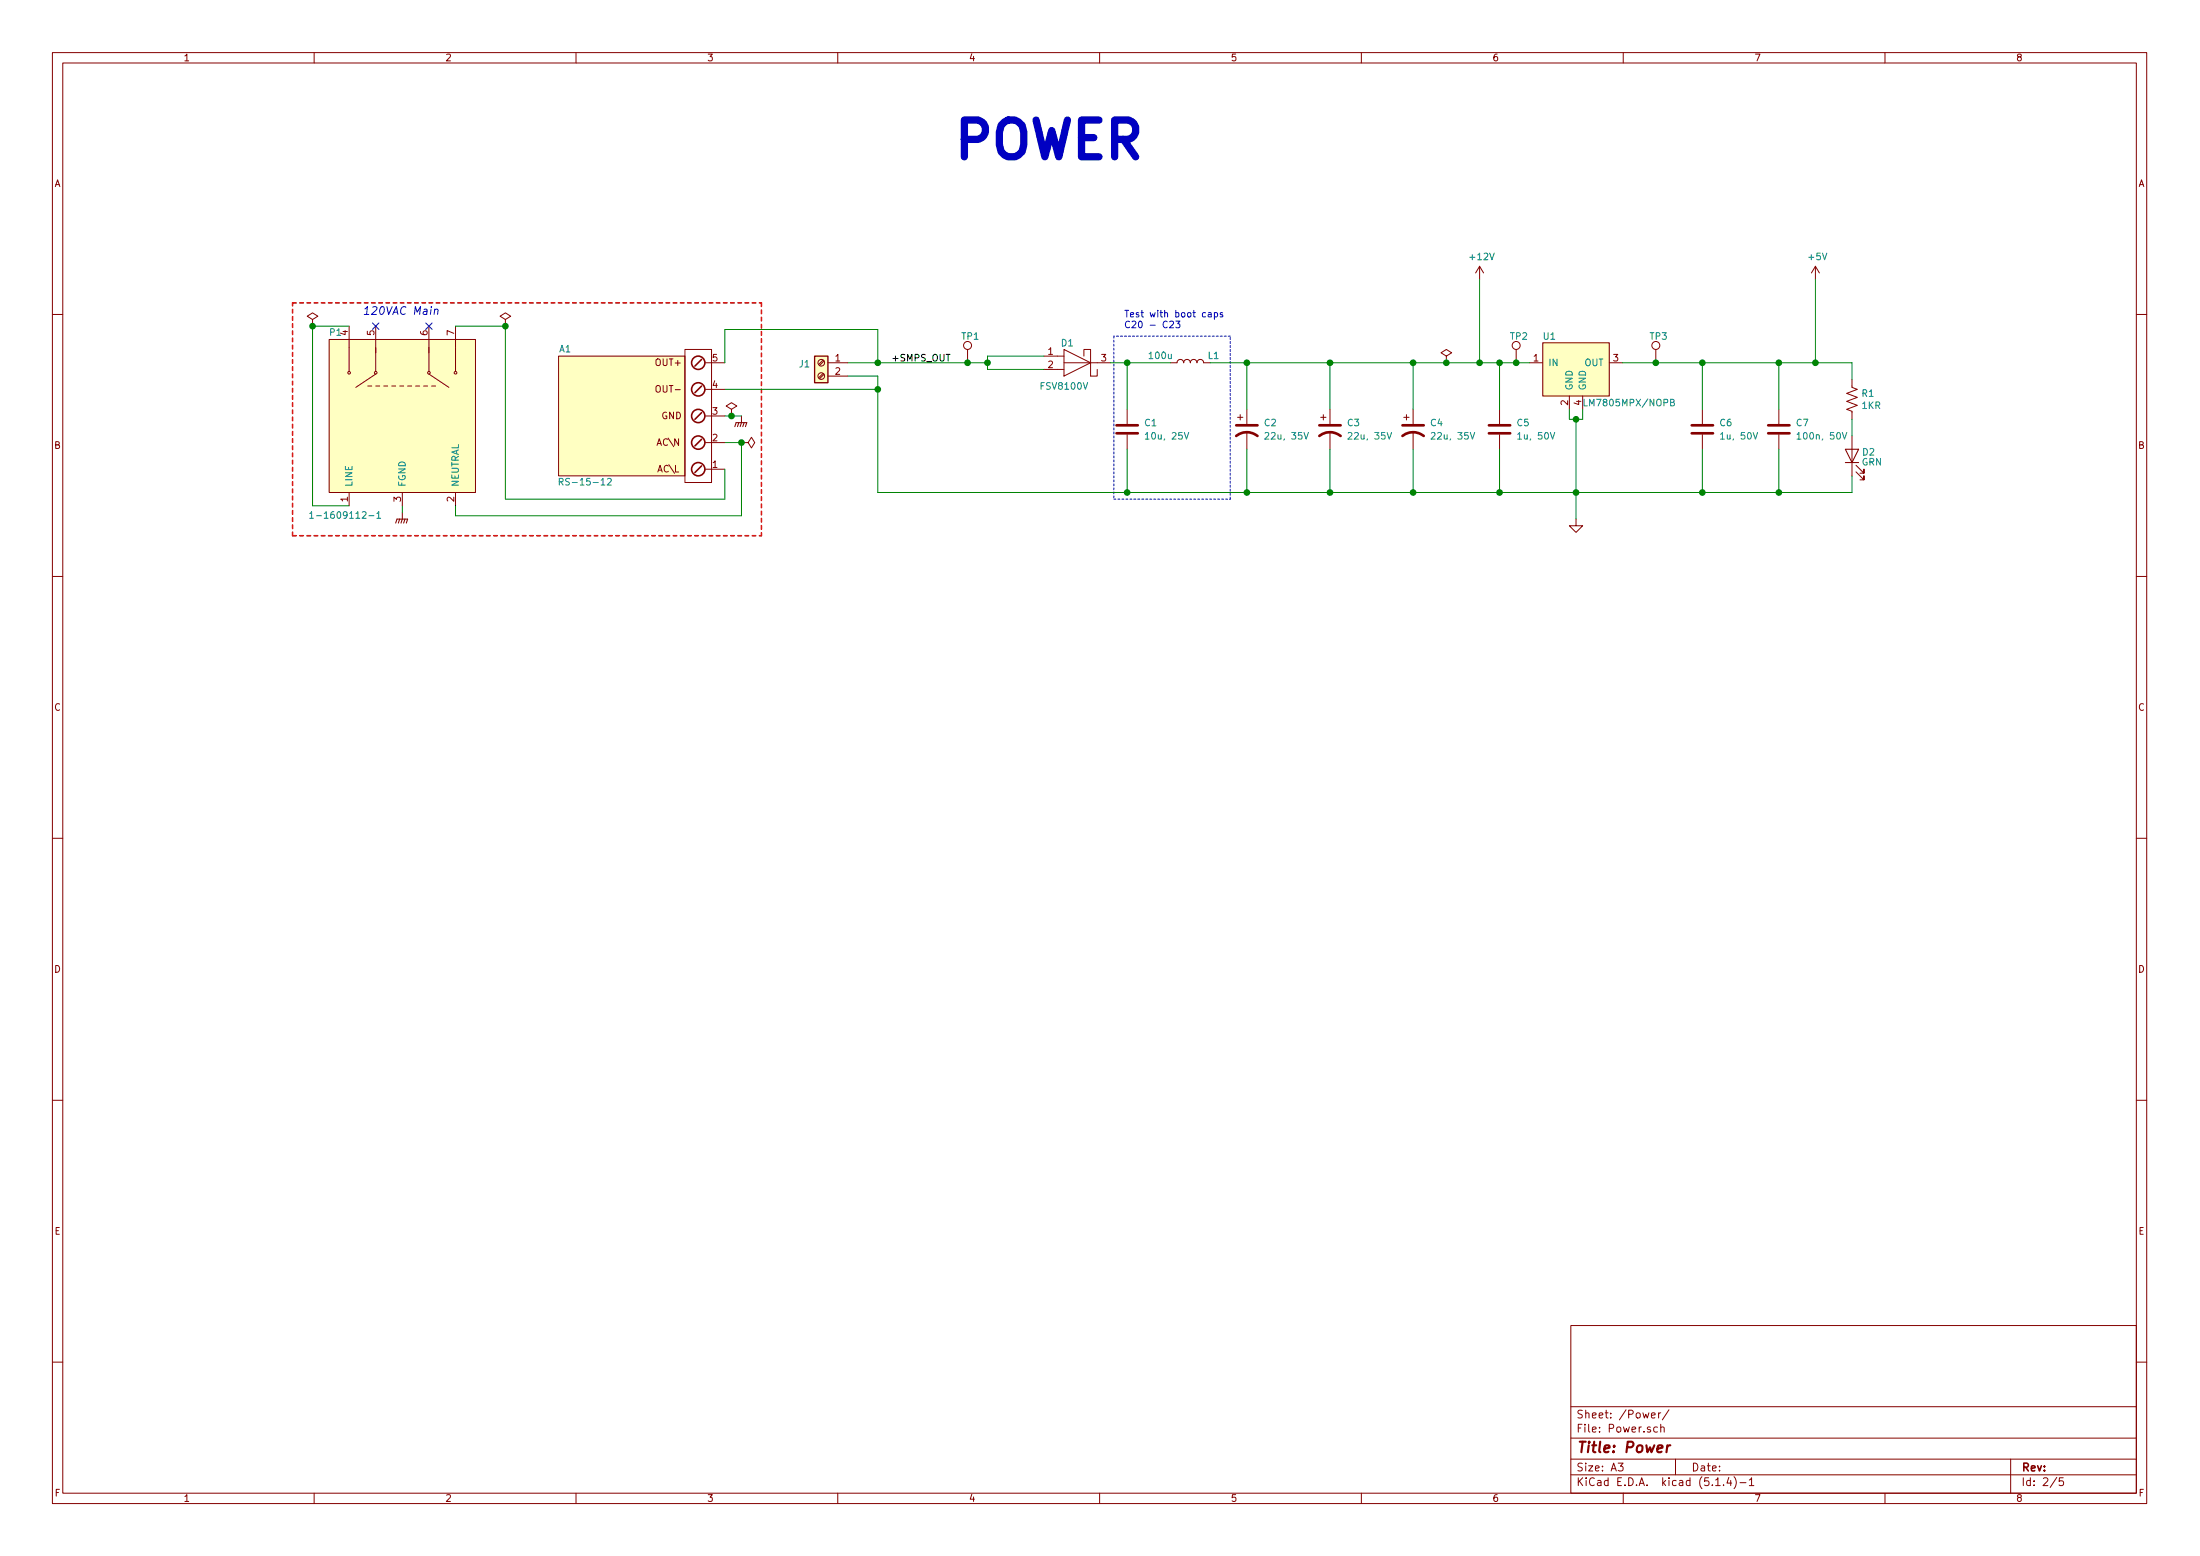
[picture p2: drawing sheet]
EESchema Schematic File Version 4
LIBS:DC_LOAD_V02-cache
EELAYER 30 0
EELAYER END
$Descr A3 16535 11693
encoding utf-8
Sheet 2 5
Title "Power"
Date ""
Rev ""
Comp ""
Comment1 ""
Comment2 ""
Comment3 ""
Comment4 ""
$EndDescr
$Comp
L DC_LOAD_V02:LM7805MPX_NOPB U?
U 1 1
P 11850 2725
AR Path="/5F3E932C" Ref="U?"  Part="1" 
AR Path="/60A0D5DE/5F3E932C" Ref="U?"  Part="1" 
AR Path="/60AFFCDE/5F3E932C" Ref="U?"  Part="1" 
AR Path="/60EA1CC4/60F99ABB/5F3E932C" Ref="U?"  Part="1" 
AR Path="/610BDF4F/5F3E932C" Ref="U?"  Part="1" 
AR Path="/5F3CD3BC/5F3E932C" Ref="U1"  Part="1" 
F 0 "U1" H 11650 2925 50  0000 C CNN
F 1 "LM7805MPX/NOPB" H 12250 2425 50  0000 C CNN
F 2 "Jlib_Packages:SOT-223" H 11650 2925 50  0001 C CNN
F 3 "" H 11650 2925 50  0001 C CNN
	1    11850 2725
	1    0    0    -1  
$EndComp
$Comp
L Device:R_US R?
U 1 1
P 13925 3000
AR Path="/60A0D5DE/5F3E9332" Ref="R?"  Part="1" 
AR Path="/60AFFCDE/5F3E9332" Ref="R?"  Part="1" 
AR Path="/60EA1CC4/60F99ABB/5F3E9332" Ref="R?"  Part="1" 
AR Path="/610BDF4F/5F3E9332" Ref="R?"  Part="1" 
AR Path="/5F3E9332" Ref="R?"  Part="1" 
AR Path="/5F3CD3BC/5F3E9332" Ref="R1"  Part="1" 
F 0 "R1" H 13993 3046 50  0000 L CNN
F 1 "1KR" H 13993 2955 50  0000 L CNN
F 2 "Jlib_Packages:0805_2012Metric_Reflow" V 13965 2990 50  0001 C CNN
F 3 "~" H 13925 3000 50  0001 C CNN
	1    13925 3000
	1    0    0    -1  
$EndComp
$Comp
L DC_LOAD_V02:RS-15-12 A?
U 1 1
P 4700 3125
AR Path="/60A0D5DE/5F3E933E" Ref="A?"  Part="1" 
AR Path="/60AFFCDE/5F3E933E" Ref="A?"  Part="1" 
AR Path="/60EA1CC4/60F99ABB/5F3E933E" Ref="A?"  Part="1" 
AR Path="/610BDF4F/5F3E933E" Ref="A?"  Part="1" 
AR Path="/5F3E933E" Ref="A?"  Part="1" 
AR Path="/5F3CD3BC/5F3E933E" Ref="A1"  Part="1" 
F 0 "A1" V 5200 3575 50  0000 C CNN
F 1 "RS-15-12" V 4200 3425 50  0000 C CNN
F 2 "" H 4400 3675 50  0001 C CNN
F 3 "" H 4400 3675 50  0001 C CNN
	1    4700 3125
	0    -1   -1   0   
$EndComp
$Comp
L Device:C C?
U 1 1
P 13375 3225
AR Path="/5F3E934A" Ref="C?"  Part="1" 
AR Path="/60A0D5DE/5F3E934A" Ref="C?"  Part="1" 
AR Path="/60AFFCDE/5F3E934A" Ref="C?"  Part="1" 
AR Path="/60EA1CC4/60F99ABB/5F3E934A" Ref="C?"  Part="1" 
AR Path="/610BDF4F/5F3E934A" Ref="C?"  Part="1" 
AR Path="/5F3CD3BC/5F3E934A" Ref="C7"  Part="1" 
F 0 "C7" H 13500 3275 50  0000 L CNN
F 1 "100n, 50V" H 13500 3175 50  0000 L CNN
F 2 "Jlib_Packages:0805_2012Metric_Reflow" H 13413 3075 50  0001 C CNN
F 3 "~" H 13375 3225 50  0001 C CNN
	1    13375 3225
	1    0    0    -1  
$EndComp
$Comp
L Device:LED D?
U 1 1
P 13925 3425
AR Path="/5F3E9350" Ref="D?"  Part="1" 
AR Path="/60A0D5DE/5F3E9350" Ref="D?"  Part="1" 
AR Path="/60AFFCDE/5F3E9350" Ref="D?"  Part="1" 
AR Path="/60EA1CC4/60F99ABB/5F3E9350" Ref="D?"  Part="1" 
AR Path="/610BDF4F/5F3E9350" Ref="D?"  Part="1" 
AR Path="/5F3CD3BC/5F3E9350" Ref="D2"  Part="1" 
F 0 "D2" V 13950 3300 50  0000 C CNN
F 1 "GRN" V 13875 3275 50  0000 C CNN
F 2 "Jlib_Packages:0805_2012Metric_Reflow" H 13925 3425 50  0001 C CNN
F 3 "~" H 13925 3425 50  0001 C CNN
	1    13925 3425
	0    -1   -1   0   
$EndComp
$Comp
L power:GND #PWR?
U 1 1
P 11850 3900
AR Path="/60A0D5DE/5F3E935C" Ref="#PWR?"  Part="1" 
AR Path="/60AFFCDE/5F3E935C" Ref="#PWR?"  Part="1" 
AR Path="/60EA1CC4/60F99ABB/5F3E935C" Ref="#PWR?"  Part="1" 
AR Path="/610BDF4F/5F3E935C" Ref="#PWR?"  Part="1" 
AR Path="/5F3E935C" Ref="#PWR?"  Part="1" 
AR Path="/5F3CD3BC/5F3E935C" Ref="#PWR04"  Part="1" 
F 0 "#PWR04" H 11850 3650 50  0001 C CNN
F 1 "GND" H 11855 3727 50  0001 C CNN
F 2 "" H 11850 3900 50  0001 C CNN
F 3 "" H 11850 3900 50  0001 C CNN
	1    11850 3900
	1    0    0    -1  
$EndComp
Wire Wire Line
	13375 3375 13375 3700
Wire Wire Line
	11275 3075 11275 2725
Wire Wire Line
	13375 2725 13375 3075
$Comp
L power:+12V #PWR?
U 1 1
P 11125 2100
AR Path="/60A0D5DE/5F3E9367" Ref="#PWR?"  Part="1" 
AR Path="/60AFFCDE/5F3E9367" Ref="#PWR?"  Part="1" 
AR Path="/60EA1CC4/60F99ABB/5F3E9367" Ref="#PWR?"  Part="1" 
AR Path="/610BDF4F/5F3E9367" Ref="#PWR?"  Part="1" 
AR Path="/5F3E9367" Ref="#PWR?"  Part="1" 
AR Path="/5F3CD3BC/5F3E9367" Ref="#PWR03"  Part="1" 
F 0 "#PWR03" H 11125 1950 50  0001 C CNN
F 1 "+12V" H 11140 2273 50  0000 C CNN
F 2 "" H 11125 2100 50  0001 C CNN
F 3 "" H 11125 2100 50  0001 C CNN
	1    11125 2100
	1    0    0    -1  
$EndComp
Wire Wire Line
	11125 2100 11125 2725
Wire Wire Line
	13650 2100 13650 2725
$Comp
L Connector:Screw_Terminal_01x02 J?
U 1 1
P 6175 2725
AR Path="/60A0D5DE/5F3E9370" Ref="J?"  Part="1" 
AR Path="/60AFFCDE/5F3E9370" Ref="J?"  Part="1" 
AR Path="/60EA1CC4/60F99ABB/5F3E9370" Ref="J?"  Part="1" 
AR Path="/610BDF4F/5F3E9370" Ref="J?"  Part="1" 
AR Path="/5F3E9370" Ref="J?"  Part="1" 
AR Path="/5F3CD3BC/5F3E9370" Ref="J1"  Part="1" 
F 0 "J1" H 6255 2717 50  0000 L CNN
F 1 "Screw_Terminal_01x02" H 6255 2626 50  0001 L CNN
F 2 "Jlib_Packages:Conn_Term_2POS_5mm_PITCH_691137710002" H 6175 2725 50  0001 C CNN
F 3 "~" H 6175 2725 50  0001 C CNN
	1    6175 2725
	-1   0    0    -1  
$EndComp
Wire Wire Line
	6375 2725 6600 2725
Wire Wire Line
	6375 2825 6600 2825
Wire Wire Line
	6600 2725 6600 2475
Wire Wire Line
	5450 2475 5450 2725
Wire Wire Line
	5450 2925 6600 2925
Text Label 6700 2725 0    50   ~ 0
+SMPS_OUT
Wire Wire Line
	6600 2825 6600 2925
Wire Wire Line
	5450 2475 6600 2475
Connection ~ 6600 2725
Connection ~ 6600 2925
Wire Notes Line width 12 rgb(255, 0, 0)
	5725 2275 5725 4025
Wire Notes Line width 12 rgb(255, 0, 0)
	2200 4025 2200 2275
Wire Wire Line
	13925 3150 13925 3275
Wire Wire Line
	13925 2850 13925 2725
Wire Wire Line
	6600 2925 6600 3700
Wire Wire Line
	13925 3700 13925 3575
Wire Wire Line
	3800 2450 3800 3750
Wire Wire Line
	3800 3750 5450 3750
Wire Wire Line
	5450 3750 5450 3525
Wire Wire Line
	3425 3800 3425 3875
Wire Wire Line
	3425 3875 5575 3875
Wire Wire Line
	5575 3875 5575 3325
Wire Wire Line
	5575 3325 5450 3325
$Comp
L power:GNDPWR #PWR?
U 1 1
P 3025 3850
AR Path="/60A0D5DE/5F3E938D" Ref="#PWR?"  Part="1" 
AR Path="/60AFFCDE/5F3E938D" Ref="#PWR?"  Part="1" 
AR Path="/60EA1CC4/60F99ABB/5F3E938D" Ref="#PWR?"  Part="1" 
AR Path="/610BDF4F/5F3E938D" Ref="#PWR?"  Part="1" 
AR Path="/5F3E938D" Ref="#PWR?"  Part="1" 
AR Path="/5F3CD3BC/5F3E938D" Ref="#PWR01"  Part="1" 
F 0 "#PWR01" H 3025 3650 50  0001 C CNN
F 1 "GNDPWR" H 3029 3696 50  0001 C CNN
F 2 "" H 3025 3800 50  0001 C CNN
F 3 "" H 3025 3800 50  0001 C CNN
	1    3025 3850
	1    0    0    -1  
$EndComp
$Comp
L power:GNDPWR #PWR?
U 1 1
P 5575 3125
AR Path="/60A0D5DE/5F3E9393" Ref="#PWR?"  Part="1" 
AR Path="/60AFFCDE/5F3E9393" Ref="#PWR?"  Part="1" 
AR Path="/60EA1CC4/60F99ABB/5F3E9393" Ref="#PWR?"  Part="1" 
AR Path="/610BDF4F/5F3E9393" Ref="#PWR?"  Part="1" 
AR Path="/5F3E9393" Ref="#PWR?"  Part="1" 
AR Path="/5F3CD3BC/5F3E9393" Ref="#PWR02"  Part="1" 
F 0 "#PWR02" H 5575 2925 50  0001 C CNN
F 1 "GNDPWR" H 5579 2971 50  0001 C CNN
F 2 "" H 5575 3075 50  0001 C CNN
F 3 "" H 5575 3075 50  0001 C CNN
	1    5575 3125
	1    0    0    -1  
$EndComp
Wire Wire Line
	5450 3125 5500 3125
Wire Notes Line width 12 rgb(255, 0, 0)
	2200 2275 5725 2275
Wire Notes Line width 12 rgb(255, 0, 0)
	2200 4025 5725 4025
Text Notes 7150 1225 0    276  ~ 55
POWER
Wire Wire Line
	2625 3800 2350 3800
Wire Wire Line
	2350 3800 2350 2450
Wire Wire Line
	2350 2450 2625 2450
$Comp
L DC_LOAD_V02:1-1609112-1 P?
U 1 1
P 2625 3800
AR Path="/60A0D5DE/5F3E93A0" Ref="P?"  Part="1" 
AR Path="/60AFFCDE/5F3E93A0" Ref="P?"  Part="1" 
AR Path="/60EA1CC4/60F99ABB/5F3E93A0" Ref="P?"  Part="1" 
AR Path="/610BDF4F/5F3E93A0" Ref="P?"  Part="1" 
AR Path="/5F3E93A0" Ref="P?"  Part="1" 
AR Path="/5F3CD3BC/5F3E93A0" Ref="P1"  Part="1" 
F 0 "P1" V 3925 3850 50  0000 L CNN
F 1 "1-1609112-1" V 2550 3550 50  0000 L CNN
F 2 "" H 2775 4000 50  0001 C CNN
F 3 "" H 2775 4000 50  0001 C CNN
	1    2625 3800
	0    -1   -1   0   
$EndComp
Wire Wire Line
	3425 2450 3800 2450
$Comp
L power:+5V #PWR?
U 1 1
P 13650 2100
AR Path="/60A0D5DE/5F3E93A9" Ref="#PWR?"  Part="1" 
AR Path="/60AFFCDE/5F3E93A9" Ref="#PWR?"  Part="1" 
AR Path="/60EA1CC4/60F99ABB/5F3E93A9" Ref="#PWR?"  Part="1" 
AR Path="/610BDF4F/5F3E93A9" Ref="#PWR?"  Part="1" 
AR Path="/5F3E93A9" Ref="#PWR?"  Part="1" 
AR Path="/5F3CD3BC/5F3E93A9" Ref="#PWR05"  Part="1" 
F 0 "#PWR05" H 13650 1950 50  0001 C CNN
F 1 "+5V" H 13665 2273 50  0000 C CNN
F 2 "" H 13650 2100 50  0001 C CNN
F 3 "" H 13650 2100 50  0001 C CNN
	1    13650 2100
	1    0    0    -1  
$EndComp
Wire Wire Line
	11850 3700 11850 3900
Text Notes 2725 2375 0    59   Italic 0
120VAC Main
Wire Wire Line
	11275 3375 11275 3700
Wire Wire Line
	11850 3150 11850 3700
Wire Wire Line
	6600 2725 7275 2725
$Comp
L Device:C C?
U 1 1
P 12800 3225
AR Path="/5F67D3EB" Ref="C?"  Part="1" 
AR Path="/60A0D5DE/5F67D3EB" Ref="C?"  Part="1" 
AR Path="/60AFFCDE/5F67D3EB" Ref="C?"  Part="1" 
AR Path="/60EA1CC4/60F99ABB/5F67D3EB" Ref="C?"  Part="1" 
AR Path="/610BDF4F/5F67D3EB" Ref="C?"  Part="1" 
AR Path="/5F3CD3BC/5F67D3EB" Ref="C6"  Part="1" 
F 0 "C6" H 12925 3275 50  0000 L CNN
F 1 "1u, 50V" H 12925 3175 50  0000 L CNN
F 2 "Jlib_Packages:0805_2012Metric_Reflow" H 12838 3075 50  0001 C CNN
F 3 "~" H 12800 3225 50  0001 C CNN
	1    12800 3225
	1    0    0    -1  
$EndComp
Wire Wire Line
	12800 3375 12800 3700
Wire Wire Line
	12800 2725 12800 3075
Wire Wire Line
	12200 2725 12450 2725
Wire Wire Line
	11800 3075 11800 3150
Wire Wire Line
	11800 3150 11850 3150
Wire Wire Line
	11900 3075 11900 3150
Wire Wire Line
	11900 3150 11850 3150
Connection ~ 11850 3150
$Comp
L DC_LOAD_V02:FSV8100V D1
U 1 1
P 8000 2725
F 0 "D1" H 8025 2875 50  0000 C CNN
F 1 "FSV8100V" H 8000 2550 50  0000 C CNN
F 2 "DC_LOAD_V02:FSV8100V" H 8000 2525 50  0001 C CNN
F 3 "" H 8000 2525 50  0001 C CNN
	1    8000 2725
	1    0    0    -1  
$EndComp
$Comp
L Device:C C?
U 1 1
P 11275 3225
AR Path="/5F3E9344" Ref="C?"  Part="1" 
AR Path="/60A0D5DE/5F3E9344" Ref="C?"  Part="1" 
AR Path="/60AFFCDE/5F3E9344" Ref="C?"  Part="1" 
AR Path="/60EA1CC4/60F99ABB/5F3E9344" Ref="C?"  Part="1" 
AR Path="/610BDF4F/5F3E9344" Ref="C?"  Part="1" 
AR Path="/5F3CD3BC/5F3E9344" Ref="C5"  Part="1" 
F 0 "C5" H 11400 3275 50  0000 L CNN
F 1 "1u, 50V" H 11400 3175 50  0000 L CNN
F 2 "Jlib_Packages:0805_2012Metric_Reflow" H 11313 3075 50  0001 C CNN
F 3 "~" H 11275 3225 50  0001 C CNN
	1    11275 3225
	1    0    0    -1  
$EndComp
Connection ~ 11850 3700
Connection ~ 13650 2725
Wire Wire Line
	13650 2725 13925 2725
Wire Wire Line
	7425 2725 7425 2675
Wire Wire Line
	7425 2675 7850 2675
Wire Wire Line
	7425 2725 7425 2775
Wire Wire Line
	7425 2775 7850 2775
Connection ~ 7425 2725
$Comp
L Connector:TestPoint TP1
U 1 1
P 7275 2725
F 0 "TP1" H 7225 2925 50  0000 L CNN
F 1 "TestPoint" H 7333 2752 50  0001 L CNN
F 2 "TestPoint:TestPoint_Pad_D1.5mm" H 7475 2725 50  0001 C CNN
F 3 "~" H 7475 2725 50  0001 C CNN
	1    7275 2725
	1    0    0    -1  
$EndComp
Connection ~ 7275 2725
Wire Wire Line
	7275 2725 7425 2725
$Comp
L Connector:TestPoint TP2
U 1 1
P 11400 2725
F 0 "TP2" H 11350 2925 50  0000 L CNN
F 1 "TestPoint" H 11458 2752 50  0001 L CNN
F 2 "TestPoint:TestPoint_Pad_D1.5mm" H 11600 2725 50  0001 C CNN
F 3 "~" H 11600 2725 50  0001 C CNN
	1    11400 2725
	1    0    0    -1  
$EndComp
$Comp
L Connector:TestPoint TP3
U 1 1
P 12450 2725
F 0 "TP3" H 12400 2925 50  0000 L CNN
F 1 "TestPoint" H 12508 2752 50  0001 L CNN
F 2 "TestPoint:TestPoint_Pad_D1.5mm" H 12650 2725 50  0001 C CNN
F 3 "~" H 12650 2725 50  0001 C CNN
	1    12450 2725
	1    0    0    -1  
$EndComp
Connection ~ 12450 2725
$Comp
L Device:CP1 C?
U 1 1
P 9375 3225
AR Path="/5F4E5791" Ref="C?"  Part="1" 
AR Path="/5F3CD3BC/5F4E5791" Ref="C2"  Part="1" 
F 0 "C2" H 9500 3275 50  0000 L CNN
F 1 "22u, 35V" H 9500 3175 50  0000 L CNN
F 2 "Jlib_Packages:CP_Elec_5x5.8" H 9375 3225 50  0001 C CNN
F 3 "~" H 9375 3225 50  0001 C CNN
	1    9375 3225
	1    0    0    -1  
$EndComp
$Comp
L Device:C C?
U 1 1
P 8475 3225
AR Path="/5F4E8D3A" Ref="C?"  Part="1" 
AR Path="/60A0D5DE/5F4E8D3A" Ref="C?"  Part="1" 
AR Path="/60AFFCDE/5F4E8D3A" Ref="C?"  Part="1" 
AR Path="/60EA1CC4/60F99ABB/5F4E8D3A" Ref="C?"  Part="1" 
AR Path="/610BDF4F/5F4E8D3A" Ref="C?"  Part="1" 
AR Path="/5F3CD3BC/5F4E8D3A" Ref="C1"  Part="1" 
F 0 "C1" H 8600 3275 50  0000 L CNN
F 1 "10u, 25V" H 8600 3175 50  0000 L CNN
F 2 "Jlib_Packages:0805_2012Metric_Reflow" H 8513 3075 50  0001 C CNN
F 3 "~" H 8475 3225 50  0001 C CNN
	1    8475 3225
	1    0    0    -1  
$EndComp
Wire Wire Line
	9375 3075 9375 2725
Wire Wire Line
	8350 2725 8475 2725
Wire Wire Line
	6600 3700 8475 3700
Wire Wire Line
	8475 3375 8475 3700
Wire Wire Line
	8475 3075 8475 2725
Wire Wire Line
	9375 3375 9375 3700
$Comp
L Device:CP1 C?
U 1 1
P 10625 3225
AR Path="/5F4FC7E1" Ref="C?"  Part="1" 
AR Path="/5F3CD3BC/5F4FC7E1" Ref="C4"  Part="1" 
F 0 "C4" H 10750 3275 50  0000 L CNN
F 1 "22u, 35V" H 10750 3175 50  0000 L CNN
F 2 "Jlib_Packages:CP_Elec_5x5.8" H 10625 3225 50  0001 C CNN
F 3 "~" H 10625 3225 50  0001 C CNN
	1    10625 3225
	1    0    0    -1  
$EndComp
$Comp
L Device:CP1 C?
U 1 1
P 10000 3225
AR Path="/5F4FCC13" Ref="C?"  Part="1" 
AR Path="/5F3CD3BC/5F4FCC13" Ref="C3"  Part="1" 
F 0 "C3" H 10125 3275 50  0000 L CNN
F 1 "22u, 35V" H 10125 3175 50  0000 L CNN
F 2 "Jlib_Packages:CP_Elec_5x5.8" H 10000 3225 50  0001 C CNN
F 3 "~" H 10000 3225 50  0001 C CNN
	1    10000 3225
	1    0    0    -1  
$EndComp
Connection ~ 11275 2725
Wire Wire Line
	11275 2725 11400 2725
Connection ~ 11275 3700
Wire Wire Line
	11275 3700 11850 3700
Connection ~ 13375 2725
Wire Wire Line
	13375 2725 13650 2725
Connection ~ 13375 3700
Wire Wire Line
	13375 3700 13925 3700
Connection ~ 12800 2725
Wire Wire Line
	12800 2725 13375 2725
Connection ~ 12800 3700
Wire Wire Line
	12800 3700 13375 3700
Wire Wire Line
	12450 2725 12800 2725
Connection ~ 8475 2725
Connection ~ 8475 3700
Wire Wire Line
	8475 3700 9375 3700
Connection ~ 11400 2725
Wire Wire Line
	11400 2725 11500 2725
Connection ~ 11125 2725
Wire Wire Line
	11125 2725 11275 2725
Wire Wire Line
	9375 2725 10000 2725
Connection ~ 9375 2725
Wire Wire Line
	9375 3700 10000 3700
Connection ~ 9375 3700
Wire Wire Line
	10000 3075 10000 2725
Connection ~ 10000 2725
Wire Wire Line
	10000 2725 10625 2725
Wire Wire Line
	10000 3375 10000 3700
Connection ~ 10000 3700
Wire Wire Line
	10625 3075 10625 2725
Connection ~ 10625 2725
Wire Wire Line
	10625 2725 10875 2725
Wire Wire Line
	10625 3375 10625 3700
Wire Wire Line
	10000 3700 10625 3700
Connection ~ 10625 3700
Wire Wire Line
	10625 3700 11275 3700
$Comp
L power:PWR_FLAG #FLG05
U 1 1
P 10875 2725
F 0 "#FLG05" H 10875 2800 50  0001 C CNN
F 1 "PWR_FLAG" H 10875 2898 50  0001 C CNN
F 2 "" H 10875 2725 50  0001 C CNN
F 3 "~" H 10875 2725 50  0001 C CNN
	1    10875 2725
	1    0    0    -1  
$EndComp
Connection ~ 10875 2725
Wire Wire Line
	10875 2725 11125 2725
NoConn ~ 3225 2450
NoConn ~ 2825 2450
$Comp
L power:PWR_FLAG #FLG01
U 1 1
P 2350 2450
F 0 "#FLG01" H 2350 2525 50  0001 C CNN
F 1 "PWR_FLAG" H 2350 2623 50  0001 C CNN
F 2 "" H 2350 2450 50  0001 C CNN
F 3 "~" H 2350 2450 50  0001 C CNN
	1    2350 2450
	1    0    0    -1  
$EndComp
Connection ~ 2350 2450
$Comp
L power:PWR_FLAG #FLG02
U 1 1
P 3800 2450
F 0 "#FLG02" H 3800 2525 50  0001 C CNN
F 1 "PWR_FLAG" H 3800 2623 50  0001 C CNN
F 2 "" H 3800 2450 50  0001 C CNN
F 3 "~" H 3800 2450 50  0001 C CNN
	1    3800 2450
	1    0    0    -1  
$EndComp
Connection ~ 3800 2450
$Comp
L power:PWR_FLAG #FLG04
U 1 1
P 5575 3325
F 0 "#FLG04" H 5575 3400 50  0001 C CNN
F 1 "PWR_FLAG" V 5575 3453 50  0001 L CNN
F 2 "" H 5575 3325 50  0001 C CNN
F 3 "~" H 5575 3325 50  0001 C CNN
	1    5575 3325
	0    1    1    0   
$EndComp
Connection ~ 5575 3325
$Comp
L power:PWR_FLAG #FLG03
U 1 1
P 5500 3125
F 0 "#FLG03" H 5500 3200 50  0001 C CNN
F 1 "PWR_FLAG" H 5500 3298 50  0001 C CNN
F 2 "" H 5500 3125 50  0001 C CNN
F 3 "~" H 5500 3125 50  0001 C CNN
	1    5500 3125
	1    0    0    -1  
$EndComp
Connection ~ 5500 3125
Wire Wire Line
	5500 3125 5575 3125
Wire Wire Line
	3025 3800 3025 3850
Wire Wire Line
	11850 3700 12800 3700
$Comp
L Device:L L1
U 1 1
P 8950 2725
F 0 "L1" V 9000 2550 50  0000 C CNN
F 1 "100u" V 9000 2950 50  0000 C CNN
F 2 "" H 8950 2725 50  0001 C CNN
F 3 "~" H 8950 2725 50  0001 C CNN
	1    8950 2725
	0    -1   -1   0   
$EndComp
Wire Wire Line
	8475 2725 8800 2725
Wire Wire Line
	9100 2725 9375 2725
Wire Notes Line
	8375 2525 8375 3750
Wire Notes Line
	8375 3750 9250 3750
Wire Notes Line
	9250 3750 9250 2525
Wire Notes Line
	9250 2525 8375 2525
Text Notes 8450 2475 0    50   ~ 0
Test with boot caps\nC20 - C23
$EndSCHEMATC
